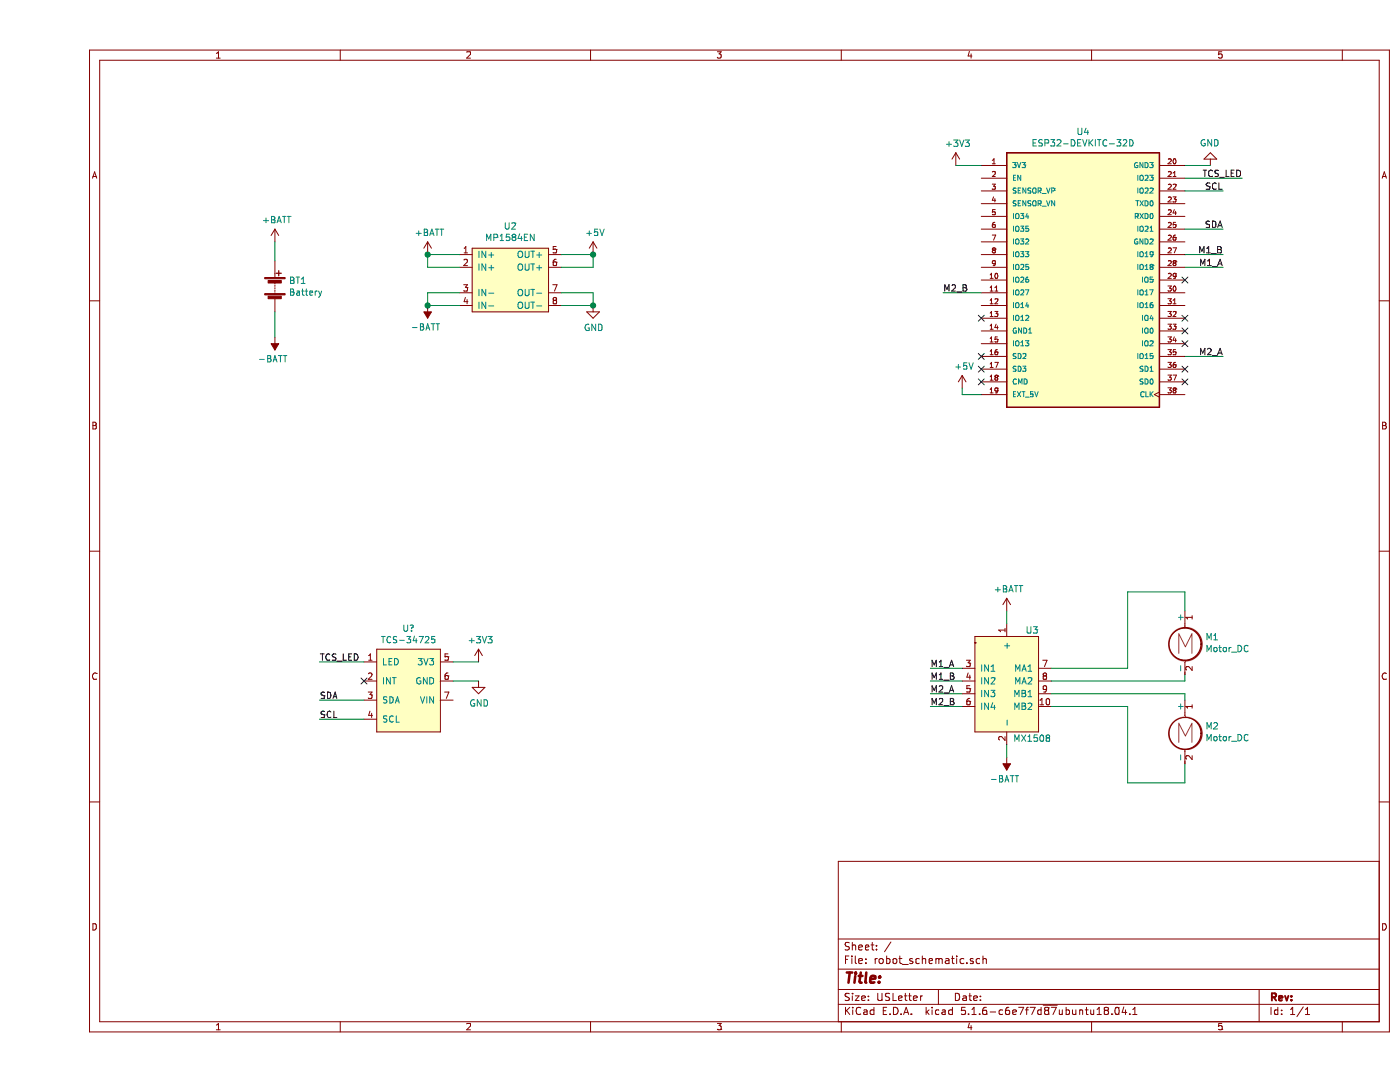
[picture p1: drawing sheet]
EESchema Schematic File Version 4
EELAYER 30 0
EELAYER END
$Descr USLetter 11000 8500
encoding utf-8
Sheet 1 1
Title ""
Date ""
Rev ""
Comp ""
Comment1 ""
Comment2 ""
Comment3 ""
Comment4 ""
$EndDescr
$Comp
L Device:Battery BT1
U 1 1
P 1850 2250
F 0 "BT1" H 1958 2296 50  0000 L CNN
F 1 "Battery" H 1958 2205 50  0000 L CNN
F 2 "" V 1850 2310 50  0001 C CNN
F 3 "~" V 1850 2310 50  0001 C CNN
	1    1850 2250
	1    0    0    -1  
$EndComp
Wire Wire Line
	1850 2050 1850 1900
Wire Wire Line
	1850 2450 1850 2650
Wire Wire Line
	3050 2000 3300 2000
Wire Wire Line
	3050 2000 3050 2100
Wire Wire Line
	3050 2100 3300 2100
Wire Wire Line
	3050 2400 3300 2400
Wire Wire Line
	3050 2400 3050 2300
Wire Wire Line
	3050 2300 3300 2300
$Comp
L power:GND #PWR08
U 1 1
P 4350 2400
F 0 "#PWR08" H 4350 2150 50  0001 C CNN
F 1 "GND" H 4355 2227 50  0000 C CNN
F 2 "" H 4350 2400 50  0001 C CNN
F 3 "" H 4350 2400 50  0001 C CNN
	1    4350 2400
	1    0    0    -1  
$EndComp
Wire Wire Line
	4350 2300 4100 2300
Wire Wire Line
	4350 2300 4350 2400
Wire Wire Line
	4350 2400 4100 2400
Connection ~ 4350 2400
Wire Wire Line
	4350 2100 4100 2100
Wire Wire Line
	4350 2100 4350 2000
Wire Wire Line
	4350 2000 4100 2000
$Comp
L power:+5V #PWR07
U 1 1
P 4350 2000
F 0 "#PWR07" H 4350 1850 50  0001 C CNN
F 1 "+5V" H 4365 2173 50  0000 C CNN
F 2 "" H 4350 2000 50  0001 C CNN
F 3 "" H 4350 2000 50  0001 C CNN
	1    4350 2000
	1    0    0    -1  
$EndComp
Connection ~ 4350 2000
$Comp
L power:+BATT #PWR03
U 1 1
P 1850 1900
F 0 "#PWR03" H 1850 1750 50  0001 C CNN
F 1 "+BATT" H 1865 2073 50  0000 C CNN
F 2 "" H 1850 1900 50  0001 C CNN
F 3 "" H 1850 1900 50  0001 C CNN
	1    1850 1900
	1    0    0    -1  
$EndComp
$Comp
L power:-BATT #PWR04
U 1 1
P 1850 2650
F 0 "#PWR04" H 1850 2500 50  0001 C CNN
F 1 "-BATT" H 1865 2823 50  0000 C CNN
F 2 "" H 1850 2650 50  0001 C CNN
F 3 "" H 1850 2650 50  0001 C CNN
	1    1850 2650
	-1   0    0    1   
$EndComp
$Comp
L power:-BATT #PWR02
U 1 1
P 3050 2400
F 0 "#PWR02" H 3050 2250 50  0001 C CNN
F 1 "-BATT" H 3065 2573 50  0000 C CNN
F 2 "" H 3050 2400 50  0001 C CNN
F 3 "" H 3050 2400 50  0001 C CNN
	1    3050 2400
	-1   0    0    1   
$EndComp
Connection ~ 3050 2400
$Comp
L power:+BATT #PWR01
U 1 1
P 3050 2000
F 0 "#PWR01" H 3050 1850 50  0001 C CNN
F 1 "+BATT" H 3065 2173 50  0000 C CNN
F 2 "" H 3050 2000 50  0001 C CNN
F 3 "" H 3050 2000 50  0001 C CNN
	1    3050 2000
	1    0    0    -1  
$EndComp
Connection ~ 3050 2000
$Comp
L power:+BATT #PWR011
U 1 1
P 7600 4800
F 0 "#PWR011" H 7600 4650 50  0001 C CNN
F 1 "+BATT" H 7615 4973 50  0000 C CNN
F 2 "" H 7600 4800 50  0001 C CNN
F 3 "" H 7600 4800 50  0001 C CNN
	1    7600 4800
	1    0    0    -1  
$EndComp
$Comp
L power:-BATT #PWR012
U 1 1
P 7600 5950
F 0 "#PWR012" H 7600 5800 50  0001 C CNN
F 1 "-BATT" H 7615 6123 50  0000 C CNN
F 2 "" H 7600 5950 50  0001 C CNN
F 3 "" H 7600 5950 50  0001 C CNN
	1    7600 5950
	-1   0    0    1   
$EndComp
Wire Wire Line
	7600 4800 7600 4900
Wire Wire Line
	7600 5850 7600 5950
$Comp
L Motor:Motor_DC M1
U 1 1
P 9000 5000
F 0 "M1" H 9158 4996 50  0000 L CNN
F 1 "Motor_DC" H 9158 4905 50  0000 L CNN
F 2 "" H 9000 4910 50  0001 C CNN
F 3 "~" H 9000 4910 50  0001 C CNN
	1    9000 5000
	1    0    0    -1  
$EndComp
$Comp
L Motor:Motor_DC M2
U 1 1
P 9000 5700
F 0 "M2" H 9158 5696 50  0000 L CNN
F 1 "Motor_DC" H 9158 5605 50  0000 L CNN
F 2 "" H 9000 5610 50  0001 C CNN
F 3 "~" H 9000 5610 50  0001 C CNN
	1    9000 5700
	1    0    0    -1  
$EndComp
Wire Wire Line
	9000 5300 9000 5350
Wire Wire Line
	9000 5350 7950 5350
Wire Wire Line
	8550 5250 8550 4650
Wire Wire Line
	8550 4650 9000 4650
Wire Wire Line
	9000 4650 9000 4800
Wire Wire Line
	7950 5250 8550 5250
Wire Wire Line
	9000 5500 9000 5450
Wire Wire Line
	9000 5450 7950 5450
Wire Wire Line
	7950 5550 8550 5550
Wire Wire Line
	8550 5550 8550 6150
Wire Wire Line
	8550 6150 9000 6150
Wire Wire Line
	9000 6150 9000 6000
Wire Wire Line
	7250 5250 7000 5250
Wire Wire Line
	7250 5350 7000 5350
Wire Wire Line
	7250 5450 7000 5450
Wire Wire Line
	7250 5550 7000 5550
Text Label 7000 5250 0    50   ~ 0
M1_A
Text Label 7000 5350 0    50   ~ 0
M1_B
Text Label 7000 5450 0    50   ~ 0
M2_A
Text Label 7000 5550 0    50   ~ 0
M2_B
$Comp
L ComponentsLibrary:MP1584EN U2
U 1 1
P 3700 2150
F 0 "U2" H 3700 2525 50  0000 C CNN
F 1 "MP1584EN" H 3700 2434 50  0000 C CNN
F 2 "" H 3700 2150 50  0001 C CNN
F 3 "" H 3700 2150 50  0001 C CNN
	1    3700 2150
	1    0    0    -1  
$EndComp
$Comp
L ComponentsLibrary:MX1508 U3
U 1 1
P 7600 5450
F 0 "U3" H 7800 5950 50  0000 C CNN
F 1 "MX1508" H 7800 5100 50  0000 C CNN
F 2 "" H 7600 5450 50  0001 C CNN
F 3 "" H 7600 5450 50  0001 C CNN
	1    7600 5450
	1    0    0    -1  
$EndComp
Wire Wire Line
	7250 3050 7250 3100
Wire Wire Line
	7250 3100 7400 3100
$Comp
L power:GND #PWR013
U 1 1
P 9200 1300
F 0 "#PWR013" H 9200 1050 50  0001 C CNN
F 1 "GND" H 9205 1127 50  0000 C CNN
F 2 "" H 9200 1300 50  0001 C CNN
F 3 "" H 9200 1300 50  0001 C CNN
	1    9200 1300
	-1   0    0    1   
$EndComp
Wire Wire Line
	9000 1300 9200 1300
NoConn ~ 9000 2600
NoConn ~ 9000 2500
NoConn ~ 9000 2700
NoConn ~ 9000 2200
NoConn ~ 7400 2500
Wire Wire Line
	9000 1800 9300 1800
Wire Wire Line
	9000 1500 9300 1500
Text Label 9300 1800 2    50   ~ 0
SDA
Text Label 9300 1500 2    50   ~ 0
SCL
NoConn ~ 9000 3000
NoConn ~ 9000 2900
NoConn ~ 7400 2900
NoConn ~ 7400 2800
NoConn ~ 7400 3000
$Comp
L power:+5V #PWR010
U 1 1
P 7250 3050
F 0 "#PWR010" H 7250 2900 50  0001 C CNN
F 1 "+5V" H 7265 3223 50  0000 C CNN
F 2 "" H 7250 3050 50  0001 C CNN
F 3 "" H 7250 3050 50  0001 C CNN
	1    7250 3050
	1    0    0    -1  
$EndComp
$Comp
L power:+3V3 #PWR09
U 1 1
P 7200 1300
F 0 "#PWR09" H 7200 1150 50  0001 C CNN
F 1 "+3V3" H 7215 1473 50  0000 C CNN
F 2 "" H 7200 1300 50  0001 C CNN
F 3 "" H 7200 1300 50  0001 C CNN
	1    7200 1300
	1    0    0    -1  
$EndComp
Wire Wire Line
	7200 1300 7400 1300
Wire Wire Line
	7400 2300 7100 2300
Wire Wire Line
	9000 2800 9300 2800
Wire Wire Line
	9000 2000 9300 2000
Wire Wire Line
	9000 2100 9300 2100
Text Label 9300 2100 2    50   ~ 0
M1_A
Text Label 9300 2000 2    50   ~ 0
M1_B
Text Label 9300 2800 2    50   ~ 0
M2_A
Text Label 7100 2300 0    50   ~ 0
M2_B
$Comp
L ComponentsLibrary:TCS-34725 U?
U 1 1
P 2900 5100
F 0 "U?" H 2900 5265 50  0000 C CNN
F 1 "TCS-34725" H 2900 5174 50  0000 C CNN
F 2 "" H 2900 5100 50  0001 C CNN
F 3 "" H 2900 5100 50  0001 C CNN
	1    2900 5100
	1    0    0    -1  
$EndComp
$Comp
L power:+3V3 #PWR?
U 1 1
P 3450 5200
F 0 "#PWR?" H 3450 5050 50  0001 C CNN
F 1 "+3V3" H 3465 5373 50  0000 C CNN
F 2 "" H 3450 5200 50  0001 C CNN
F 3 "" H 3450 5200 50  0001 C CNN
	1    3450 5200
	1    0    0    -1  
$EndComp
Wire Wire Line
	3250 5200 3450 5200
Text Label 2200 5650 0    50   ~ 0
SCL
Text Label 2200 5500 0    50   ~ 0
SDA
Text Label 2200 5200 0    50   ~ 0
TCS_LED
$Comp
L power:GND #PWR?
U 1 1
P 3450 5350
F 0 "#PWR?" H 3450 5100 50  0001 C CNN
F 1 "GND" H 3455 5177 50  0000 C CNN
F 2 "" H 3450 5350 50  0001 C CNN
F 3 "" H 3450 5350 50  0001 C CNN
	1    3450 5350
	1    0    0    -1  
$EndComp
Wire Wire Line
	3250 5350 3450 5350
Wire Wire Line
	2550 5650 2200 5650
Wire Wire Line
	2550 5500 2200 5500
Wire Wire Line
	2550 5200 2200 5200
NoConn ~ 2550 5350
Wire Wire Line
	9450 1400 9000 1400
Text Label 9450 1400 2    50   ~ 0
TCS_LED
$Comp
L ComponentsLibrary:ESP32-DEVKITC-32D U4
U 1 1
P 8200 2200
F 0 "U4" H 8200 3367 50  0000 C CNN
F 1 "ESP32-DEVKITC-32D" H 8200 3276 50  0000 C CNN
F 2 "MODULE_ESP32-DEVKITC-32D" H 8200 2200 50  0001 L BNN
F 3 "None" H 8200 2200 50  0001 L BNN
F 4 "None" H 8200 2200 50  0001 L BNN "Field4"
F 5 "ESP32-DEVKITC-32D" H 8200 2200 50  0001 L BNN "Field5"
F 6 "Unavailable" H 8200 2200 50  0001 L BNN "Field6"
F 7 "Espressif Systems" H 8200 2200 50  0001 L BNN "Field7"
F 8 "Eval Board For Esp-Wroom-32" H 8200 2200 50  0001 L BNN "Field8"
	1    8200 2200
	1    0    0    -1  
$EndComp
$EndSCHEMATC
